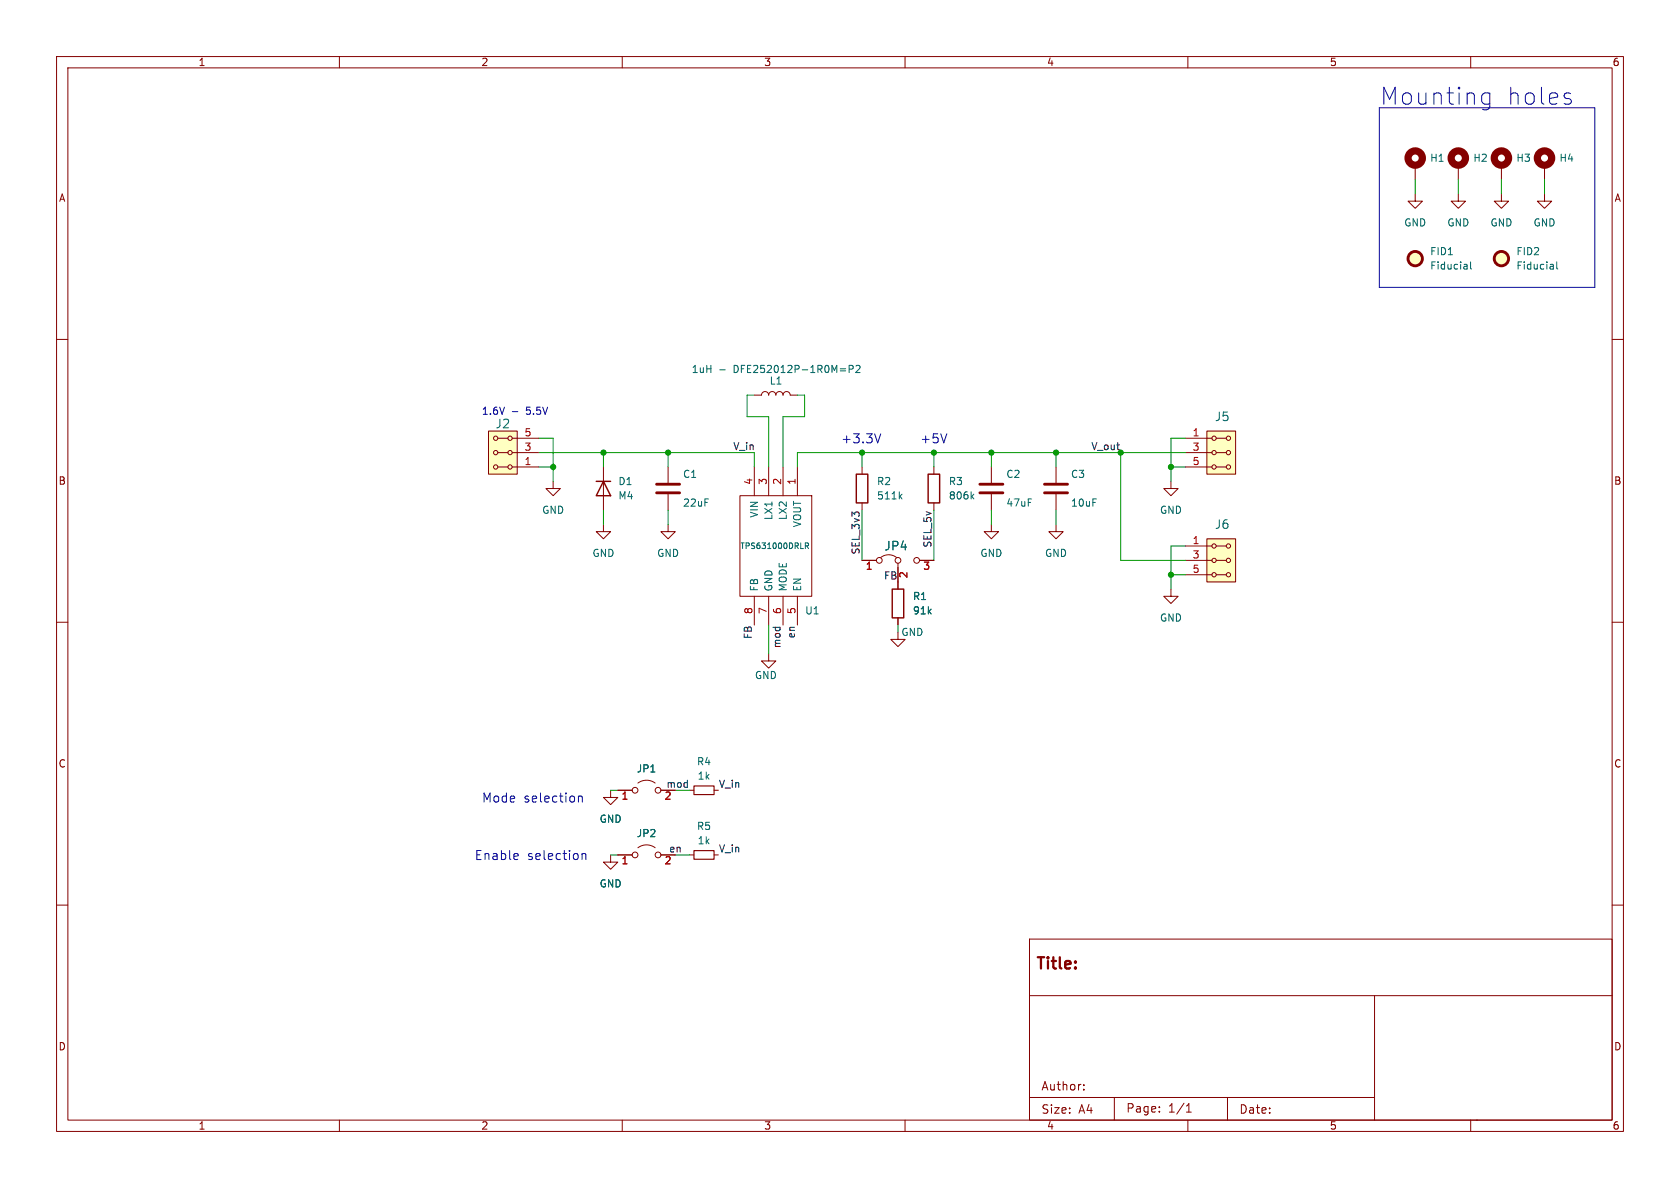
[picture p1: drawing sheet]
<svg xmlns="http://www.w3.org/2000/svg" width="297mm" height="210mm" viewBox="0 0 297 210" stroke-linecap="round" stroke-linejoin="round" font-family="sans-serif">
<g fill="none" stroke="#840000" stroke-width=".18">
<path d="M10 10h277v190h-277zM12 12h273v186h-273zM60 10v2M110 10v2M160 10v2M210 10v2M260 10v2M250.2 34.3v1.3h1.3l-1.3 1.2-1.3-1.2h1.3M250.2 29.2v2.6M257.8 34.3v1.3h1.3l-1.3 1.2-1.3-1.2h1.3M257.8 29.2v2.6M265.4 34.3v1.3h1.3l-1.3 1.2-1.2-1.2h1.2"/>
<path d="M265.4 29.2v2.6M273 34.3v1.3h1.3l-1.3 1.2-1.2-1.2h1.2M273 29.2v2.6M10 60h2M285 60h2M86.4 76.2h5v7.6h-5zM88 77.5h1.8M90.6 77.5h4.6M133.3 69.9h1.3a.64 .64 0 0 1 .7-.7 .64 .64 0 0 1 .6 .7 .64 .64 0 0 1 .6-.7 .64 .64 0 0 1 .7 .7 .64 .64 0 0 1 .6-.7 .64 .64 0 0 1 .6 .7 .64 .64 0 0 1 .7-.7 .64 .64 0 0 1 .6 .7h1.3M209.5 77.5h4.7M213.4 76.2h5v7.6h-5zM215 77.5h1.8"/>
<path d="M88 80h1.8M88 82.6h1.8M90.6 80h4.6M90.6 82.6h4.6M97.8 85.1v1.3h1.3l-1.3 1.2-1.3-1.2h1.3M106.7 92.7v1.3h1.2l-1.2 1.3-1.3-1.3h1.3M106.7 82.6v7.6M118.1 92.7v1.3h1.3l-1.3 1.3-1.3-1.3h1.3M118.1 82.6v2.7M118.1 87.4v2.8M130.8 87.6h12.7v17.8h-12.7zM133.3 82.6v5"/>
<path d="M135.9 82.6v5M138.4 82.6v5M141 82.6v5M152.4 82.6v1.2M152.4 88.9v1.3M152.4 99.1h2.5M155.7 98.6a2.26 2.26 0 0 1 2.8 0M158.7 99.6v4.5M162.6 99.1h2.5M165.1 82.6v1.2M165.1 88.9v1.3M175.3 92.7v1.3h1.2l-1.2 1.3-1.3-1.3h1.3"/>
<path d="M175.3 82.6v2.7M175.3 87.4v2.8M186.7 92.7v1.3h1.3l-1.3 1.3-1.3-1.3h1.3M186.7 82.6v2.7M186.7 87.4v2.8M207 85.1v1.3h1.3l-1.3 1.2-1.3-1.2h1.3M209.5 80h4.7M209.5 82.6h4.7M209.5 99.1h4.7M209.5 96.5h4.7M213.4 95.3h5v7.6h-5zM215 80h1.8"/>
<path d="M215 82.6h1.8M215 99.1h1.8M215 96.5h1.8M10 110h2M133.3 105.4v5.1M135.9 115.6v1.2h1.3l-1.3 1.3-1.3-1.3h1.3M135.9 105.4v5.1M138.4 105.4v5.1M141 105.4v5.1M158.7 111.8v1.2h1.3l-1.3 1.3-1.2-1.3h1.2M158.7 109.2v1.3M207 104.1v1.3h1.3l-1.3 1.3-1.3-1.3h1.3"/>
<path d="M209.5 101.6h4.7M215 101.6h1.8M285 110h2M107.9 139.7v1.3h1.3l-1.3 1.2-1.2-1.2h1.2M109.2 139.7h2.6M112.8 138.4a2.54 2.54 0 0 1 3 0M116.8 139.7h2.6M121.9 139.7h.8M126.2 139.7h.8M10 160h2M107.9 151.1v1.3h1.3l-1.3 1.3-1.2-1.3h1.2M109.2 151.1h2.6"/>
<path d="M112.8 149.9a2.54 2.54 0 0 1 3 0M116.8 151.1h2.6M121.9 151.1h.8M126.2 151.1h.8M285 160h2M182 166h103v32h-103zM182 176h103M243 176v22M60 198v2M110 198v2M160 198v2M182 194h61"/>
<path d="M191.6 192.6v.1M191.6 191.8v.1M197 194v4M205 196.5v.1M205 195.7v.1M209.7 196.6h.9M209.7 195.5l.5-.4v1.5M210 198v2M217 194v4M260 198v2M261 198h.1"/>
<circle cx="87.6" cy="77.5" r=".38"/>
<circle cx="90.2" cy="77.5" r=".38"/>
<circle cx="214.6" cy="77.5" r=".38"/>
<circle cx="217.2" cy="77.5" r=".38"/>
<circle cx="87.6" cy="80" r=".38"/>
<circle cx="87.6" cy="82.6" r=".38"/>
<circle cx="90.2" cy="80" r=".38"/>
<circle cx="90.2" cy="82.6" r=".38"/>
<circle cx="155.4" cy="99.1" r=".51"/>
<circle cx="158.8" cy="99.1" r=".51"/>
<circle cx="162.1" cy="99.1" r=".51"/>
<circle cx="214.6" cy="80" r=".38"/>
<circle cx="214.6" cy="99.1" r=".38"/>
<circle cx="214.6" cy="82.6" r=".38"/>
<circle cx="214.6" cy="96.5" r=".38"/>
<circle cx="217.2" cy="96.5" r=".38"/>
<circle cx="217.2" cy="80" r=".38"/>
<circle cx="217.2" cy="99.1" r=".38"/>
<circle cx="217.2" cy="82.6" r=".38"/>
<circle cx="214.6" cy="101.6" r=".38"/>
<circle cx="217.2" cy="101.6" r=".38"/>
<circle cx="112.3" cy="139.7" r=".51"/>
<circle cx="116.3" cy="139.7" r=".51"/>
<circle cx="112.3" cy="151.1" r=".51"/>
<circle cx="116.3" cy="151.1" r=".51"/>
</g>
<path d="M105.4 85.1h2.5M106.7 85.1l1.2 2.5h-2.5zM151.4 83.8h2v5.1h-2zM164.1 83.8h2v5.1h-2zM157.7 104.1h2.1v5.1h-2.1z" fill="none" stroke="#840000" stroke-width=".25"/>
<g fill="none" stroke="#006464" stroke-width=".18">
<path d="M259.3 46.8l.1 .8M259.4 47.5l-.1 .1M259.4 47l-.1 .1M260 46.3v1.1l.2 .2M274.6 46.8v.8M274.6 47.5l-.1 .1M274.6 47l-.1 .1M275.2 46.3v1.1l.2 .2M127.3 65.4h.9M148.5 65.2h1M148.5 65.6h1M150.1 65.3l.6-.1 .1-.2v-.3l-.7-.1v1.3"/>
<path d="M151.3 64.7l.5-.1 .2 .4-.7 .9h.7M142.4 96.5h.4l.1-.4-.5-.1v1M142.6 96.5l.3 .5M159.1 87.7l.4 .5M159.5 87.4l-.5 .4M171.8 87.7l.4 .5M172.2 87.4l-.5 .4"/>
</g>
<g fill="#ffffc2" stroke="#ffffc2" stroke-width=".18">
<path d="M86.4 76.2h5v7.6h-5z"/>
<path d="M213.4 76.2h5v7.6h-5z"/>
<path d="M213.4 95.3h5v7.6h-5z"/>
<circle cx="265.4" cy="45.7" r="1.27"/>
<circle cx="250.2" cy="45.7" r="1.27"/>
</g>
<g fill="none" stroke="#840000" stroke-width=".51">
<path d="M116.1 87.1h4M116.1 85.6h4M173.2 87.1h4.1M173.2 85.6h4.1M184.7 87.1h4M184.7 85.6h4"/>
<circle cx="250.2" cy="45.7" r="1.27"/>
<circle cx="265.4" cy="45.7" r="1.27"/>
</g>
<g fill="none" stroke="#840000" stroke-width="1.3">
<circle cx="250.2" cy="27.9" r="1.27"/>
<circle cx="257.8" cy="27.9" r="1.27"/>
<circle cx="265.4" cy="27.9" r="1.27"/>
<circle cx="273.1" cy="27.9" r="1.27"/>
</g>
<path d="M122.7 138.9h3.5v1.6h-3.5zM122.7 150.4h3.5v1.5h-3.5z" fill="none" stroke="#840000" stroke-width=".2"/>
<g fill="none" stroke="#0000c2" stroke-width=".18">
<path d="M243.8 19.1h38.1v31.7h-38.1zM262.2 18.3l.3 .1h.6l.3-.1M262.2 16.6l.3-.2h.6l.3 .2M263.4 16.4v2.5a.82 .82 0 0 1-1.3 .4M277.4 17.4l.3 .2 .1 .3-.1 .4-.3 .1M277.4 16.4l.3 .2M90.6 72.8h.9M155.7 76.7l-.5 1.6M167.4 76.7l-.5 1.6M91.4 150.9l.1 .1 .1 .3-.7 .1M91.5 151.9h-.1M102.3 140.7v1.1"/>
<path d="M102.3 140.9l.2-.2 .4 .1v1M102.9 150.9v1M102.9 151l.2-.1 .4 .1 .1 .9"/>
</g>
<g fill="none" stroke="#009600" stroke-width=".18">
<path d="M250.2 31.8v2.5M257.8 31.8v2.5M265.4 31.8v2.5M273 31.8v2.5M95.2 77.5h2.6v7.6M133.3 69.9h-1.2v3.8h3.8v8.9M141 69.9h1.2v3.8h-3.8v8.9M209.5 77.5h-2.5v7.6M95.2 80h38.1v2.6M95.2 82.6h2.6M106.7 80v2.6M106.7 90.2v2.5"/>
<path d="M118.1 80v2.6M118.1 90.2v2.5M152.4 80v2.6M152.4 90.2v8.9M165.1 80v2.6M165.1 90.2v8.9M175.3 80v2.6M175.3 90.2v2.5M186.7 80v2.6M186.7 90.2v2.5M198.1 80v19.1h11.4M207 82.6h2.5"/>
<path d="M209.5 80h-68.5v2.6M209.5 96.5h-2.5v7.6M135.9 110.5v5.1M158.7 110.5v1.3M207 101.6h2.5M107.9 139.7h1.3M119.4 139.7h2.5M107.9 151.1h1.3M119.4 151.1h2.5"/>
</g>
<g fill="#009600" stroke="#009600" stroke-width=".18">
<circle cx="152.4" cy="80" r=".46"/>
<circle cx="165.1" cy="80" r=".46"/>
<circle cx="186.7" cy="80" r=".46"/>
<circle cx="175.3" cy="80" r=".46"/>
<circle cx="207" cy="82.6" r=".46"/>
<circle cx="198.1" cy="80" r=".46"/>
<circle cx="207" cy="101.6" r=".46"/>
<circle cx="118.1" cy="80" r=".46"/>
<circle cx="106.7" cy="80" r=".46"/>
<circle cx="97.8" cy="82.6" r=".46"/>
</g>
<g font-size="4.2" fill="#0000c2">
<text x="243.8" y="18.8">Mounting</text>
<text x="266.1" y="18.8">holes</text>
</g>
<text font-size="2.8" fill="#840000" x="183" y="171.9">Title:</text>
<g font-size="2.2" fill="#0000c2">
<text x="148.6" y="78.5">+3.3V</text>
<text x="162.6" y="78.5">+5V</text>
<text x="85.1" y="142">Mode</text>
<text x="92.5" y="142">selection</text>
<text x="83.8" y="152.2">Enable</text>
<text x="93.2" y="152.2">selection</text>
</g>
<g font-size="2.1" fill="#006464">
<text x="87.5" y="75.9">J2</text>
<text x="214.7" y="74.7">J5</text>
<text x="214.7" y="93.7">J6</text>
<text x="156.3" y="97.5">JP4</text>
</g>
<g font-size="2.1" fill="#840000">
<text x="184" y="193">Author:</text>
<text x="184" y="197.1">Size:</text>
<text x="190.7" y="197.1">A4</text>
<text x="199" y="196.9">Page:</text>
<text x="206.5" y="196.9">1/1</text>
<text x="219" y="197.1">Date:</text>
</g>
<g font-size="1.8" fill="#840000">
<text x="35" y="11.9">1</text>
<text x="85" y="11.9">2</text>
<text x="135" y="11.9">3</text>
<text x="185" y="11.9">4</text>
<text x="235" y="11.9">5</text>
<text x="285" y="11.9">6</text>
<text x="10.3" y="35.9">A</text>
<text x="285.3" y="35.9">A</text>
<text x="10.3" y="85.9">B</text>
<text x="285.3" y="85.9">B</text>
<text x="10.3" y="135.9">C</text>
<text x="285.3" y="135.9">C</text>
<text x="10.3" y="185.9">D</text>
<text x="285.3" y="185.9">D</text>
<text x="35" y="199.9">1</text>
<text x="85" y="199.9">2</text>
<text x="135" y="199.9">3</text>
<text x="185" y="199.9">4</text>
<text x="235" y="199.9">5</text>
<text x="285" y="199.9">6</text>
</g>
<g font-size="1.8" fill="#006464">
<text x="252.7" y="28.8">H1</text>
<text x="260.4" y="28.8">H2</text>
<text x="268" y="28.8">H3</text>
<text x="275.6" y="28.8">H4</text>
<text x="248.2" y="40.2">GND</text>
<text x="255.8" y="40.2">GND</text>
<text x="263.4" y="40.2">GND</text>
<text x="271" y="40.2">GND</text>
<text x="252.7" y="45.3">FID1</text>
<text x="252.7" y="47.9">Fiducial</text>
<text x="268" y="45.3">FID2</text>
<text x="268" y="47.9">Fiducial</text>
<text x="122.2" y="66.1">1uH</text>
<text x="129.8" y="66.1">DFE252012P-1R0M=P2</text>
<text x="136" y="68.2">L1</text>
<text x="109.2" y="86">D1</text>
<text x="109.2" y="88.5">M4</text>
<text x="120.7" y="84.7">C1</text>
<text x="120.7" y="89.8">22uF</text>
<text x="154.9" y="86">R2</text>
<text x="154.9" y="88.5">511k</text>
<text x="167.6" y="86">R3</text>
<text x="167.6" y="88.5">806k</text>
<text x="177.8" y="84.7">C2</text>
<text x="177.8" y="89.8">47uF</text>
<text x="189.2" y="84.7">C3</text>
<text x="189.2" y="89.8">10uF</text>
<text x="95.8" y="91">GND</text>
<text x="134.2" y="91.6" transform="rotate(-90 134.2 91.6)">VIN</text>
<text x="136.8" y="92" transform="rotate(-90 136.8 92)">LX1</text>
<text x="139.3" y="92" transform="rotate(-90 139.3 92)">LX2</text>
<text x="141.8" y="93.3" transform="rotate(-90 141.8 93.3)">VOUT</text>
<text x="205" y="91">GND</text>
<text x="104.6" y="98.7">GND</text>
<text x="116.1" y="98.7">GND</text>
<text x="173.2" y="98.7">GND</text>
<text x="184.7" y="98.7">GND</text>
<text x="134.2" y="104.6" transform="rotate(-90 134.2 104.6)">FB</text>
<text x="136.8" y="104.6" transform="rotate(-90 136.8 104.6)">GND</text>
<text x="139.3" y="104.6" transform="rotate(-90 139.3 104.6)">MODE</text>
<text x="141.8" y="104.6" transform="rotate(-90 141.8 104.6)">EN</text>
<text x="161.3" y="106.3">R1</text>
<text x="142.2" y="108.8">U1</text>
<text x="159.3" y="112.6">GND</text>
<text x="161.3" y="108.8">91k</text>
<text x="205" y="110.1">GND</text>
<text x="133.4" y="120.2">GND</text>
<text x="112.5" y="136.8">JP1</text>
<text x="123.1" y="135.5">R4</text>
<text x="123.2" y="138">1k</text>
<text x="105.9" y="145.6">GND</text>
<text x="112.5" y="148.2">JP2</text>
<text x="123.1" y="146.9">R5</text>
<text x="123.2" y="149.5">1k</text>
<text x="105.9" y="157.1">GND</text>
</g>
<g font-size="1.8" fill="#0000c2">
<text x="85.1" y="73.4">1.6V</text>
<text x="93.1" y="73.4">5.5V</text>
</g>
<g font-size="1.8" fill="#a90000">
<text x="92.6" y="77.2">5</text>
<text x="210.7" y="77.2">1</text>
<text x="92.6" y="82.3">1</text>
<text x="92.6" y="79.8">3</text>
<text x="210.7" y="79.8">3</text>
<text x="210.7" y="82.3">5</text>
<text x="133.1" y="85.8" transform="rotate(-90 133.1 85.8)">4</text>
<text x="135.6" y="85.8" transform="rotate(-90 135.6 85.8)">3</text>
<text x="138.2" y="85.8" transform="rotate(-90 138.2 85.8)">2</text>
<text x="140.7" y="85.8" transform="rotate(-90 140.7 85.8)">1</text>
<text x="153" y="101">1</text>
<text x="163.1" y="101">3</text>
<text x="210.7" y="96.3">1</text>
<text x="210.7" y="98.8">3</text>
<text x="210.7" y="101.3">5</text>
<text x="160.7" y="102.3" transform="rotate(-90 160.7 102.3)">2</text>
<text x="133.1" y="108.7" transform="rotate(-90 133.1 108.7)">8</text>
<text x="135.6" y="108.7" transform="rotate(-90 135.6 108.7)">7</text>
<text x="138.2" y="108.7" transform="rotate(-90 138.2 108.7)">6</text>
<text x="140.7" y="108.7" transform="rotate(-90 140.7 108.7)">5</text>
<text x="109.8" y="141.7">1</text>
<text x="117.4" y="141.7">2</text>
<text x="109.8" y="153.1">1</text>
<text x="117.4" y="153.1">2</text>
</g>
<g font-size="1.8" fill="#0f0f0f">
<text x="129.5" y="79.7">V_in</text>
<text x="192.8" y="79.7">V_out</text>
<text x="152.1" y="98.1" transform="rotate(-90 152.1 98.1)">SEL_3v3</text>
<text x="164.8" y="96.9" transform="rotate(-90 164.8 96.9)">SEL_5v</text>
<text x="156.2" y="102.5">FB</text>
<text x="133" y="113.1" transform="rotate(-90 133 113.1)">FB</text>
<text x="140.6" y="112.9" transform="rotate(-90 140.6 112.9)">en</text>
<text x="138.1" y="114.7" transform="rotate(-90 138.1 114.7)">mod</text>
<text x="117.7" y="139.4">mod</text>
<text x="127" y="139.4">V_in</text>
<text x="118.2" y="150.8">en</text>
<text x="127" y="150.8">V_in</text>
</g>
<text font-size="1.4" fill="#006464" x="130.8" y="97.2">TPS631000DRLR</text>
</svg>
